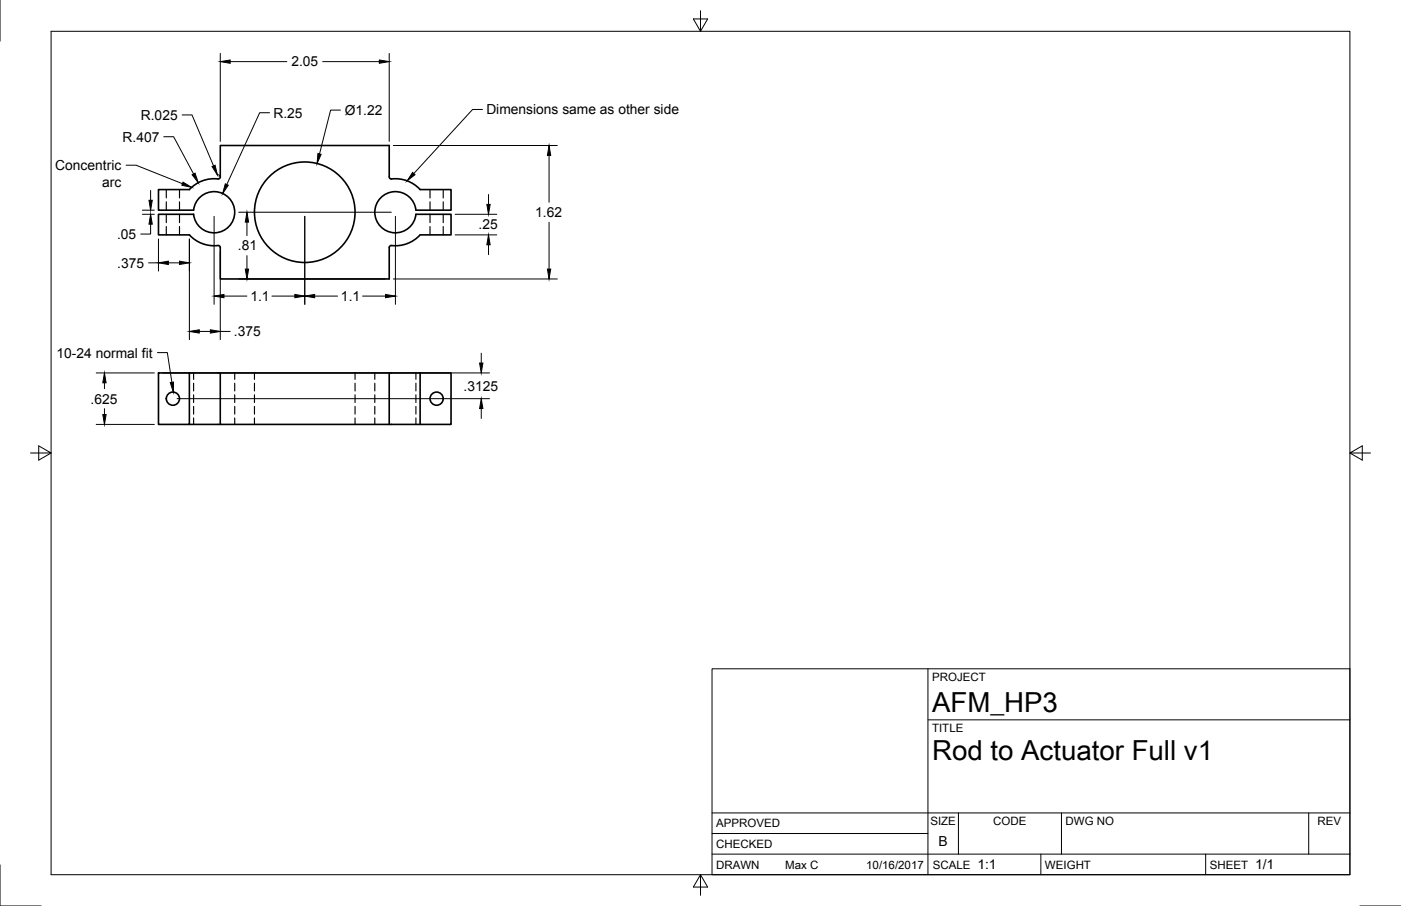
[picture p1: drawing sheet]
<svg xmlns="http://www.w3.org/2000/svg" width="432mm" height="279mm" viewBox="0 0 432 279" stroke-linecap="round" stroke-linejoin="round" font-family="sans-serif">
<!-- layer: Visible -->
<g fill="none" stroke="#000" stroke-width=".5">
<path d="M48.8 58.5h9.6a10.9 10.9 0 0 1 9.1-3.4l.4-.5v-9.7h52.1v9.7l.3 .5a10.9 10.9 0 0 1 9.2 3.4h9.5v6.3h-10.8a6.3 6.3 0 0 0-9.7-4.7 6.3 6.3 0 0 0 0 10.7 6.3 6.3 0 0 0 9.7-4.7h10.8v6.3h-9.5a10.9 10.9 0 0 1-9.2 3.4l-.3 .5v9.7h-52.1v-9.7l-.4-.5a10.9 10.9 0 0 1-9.1-3.4h-9.6v-6.3h10.9a6.3 6.3 0 0 0 9.6 4.7 6.3 6.3 0 0 0 0-10.7 6.3 6.3 0 0 0-9.6 4.7h-10.9zM48.8 115h9.6v15.9h-9.6zM58.4 115h9.5v15.9h52.1M67.9 115h52.1M129.5 115h-9.5v15.9M129.5 115h9.5v15.9h-9.5zM58.4 130.9h9.5M120 130.9h9.5"/>
<circle cx="93.9" cy="65.5" r="15.5"/>
<circle cx="53.3" cy="122.9" r="2.03"/>
<circle cx="134.6" cy="122.9" r="2.03"/>
</g>
<!-- layer: Hidden -->
<g fill="none" stroke="#000" stroke-width=".35">
<path d="M51.3 58.5v2.5M55.3 58.5v2.5M132.5 58.5v2.5M136.6 58.5v2.5M51.3 62.2v2.6M51.3 66.1v2.6M51.3 69.9v2.5M55.3 62.2v2.6M55.3 66.1v2.6M55.3 69.9v2.5M132.5 62.2v2.6M132.5 66.1v2.6"/>
<path d="M132.5 69.9v2.5M136.6 62.2v2.6M136.6 66.1v2.6M136.6 69.9v2.5M59.7 115v2M59.7 118.2v2.4M72.3 115v2M72.3 118.2v2.4M78.4 115v2M78.4 118.2v2.4M109.4 115v2M109.4 118.2v2.4"/>
<path d="M115.5 115v2M115.5 118.2v2.4M128.2 115v2M128.2 118.2v2.4M59.7 121.8v2.3M59.7 125.3v2.4M59.7 128.9v2M72.3 121.8v2.3M72.3 125.3v2.4M72.3 128.9v2M78.4 121.8v2.3M78.4 125.3v2.4"/>
<path d="M78.4 128.9v2M109.4 121.8v2.3M109.4 125.3v2.4M109.4 128.9v2M115.5 121.8v2.3M115.5 125.3v2.4M115.5 128.9v2M128.2 121.8v2.3M128.2 125.3v2.4M128.2 128.9v2"/>
</g>
<!-- layer: Border -->
<path d="M0 0v12.7M15.7 9.7h400.4v260h-400.4zM215.9 3.3v6.4l-2.2-3.9h4.4l-2.2 3.9M9.4 139.7h6.3l-3.8-2.2v4.4l3.8-2.2M416.1 139.7l3.8 2.2v-4.4l-3.8 2.2h6.3M0 266.7v12.7h12.7M215.9 269.7l2.2 3.9h-4.4l2.2-3.9v6.4M419.1 279.4h12.7" fill="none" stroke="#000" stroke-width=".31"/>
<!-- layer: Titleblock -->
<path d="M219.5 206.2h196.6v63.5h-196.6zM286 206.2v63.5M286 222h130.1M219.5 257h66.5M219.5 250.7h196.6M295.4 250.7v12.7M327.2 250.7v12.7M403.4 250.7v12.7M219.5 263.4h196.6M320.8 263.4v6.3M371.6 263.4v6.3" fill="none" stroke="#000" stroke-width=".31"/>
<!-- layer: Dimensions -->
<g fill="none" stroke="#000" stroke-width=".31">
<path d="M67.9 16.5v27.1M70.9 19h17.5M99.4 19h17.5M120 16.5v27.1M56.1 35.4h3.1l6.6 15.8M83.1 34.8h-3.1l-10.1 22.1M104.9 34h-3l-3.4 13.5M46.4 58.7v3.1M50.5 42.2h3l6.2 11.5M67 54h.6l.3 .6M121.2 44.9h50.6M150.6 60v3"/>
<path d="M169.2 47.9v14.5M43.9 64.8h3.7M43.9 66.1h3.7M46.4 69.1v3.1h-3M48.8 73.7v9.9M58.4 73.7v31.1M66 66.7v27.2M67.9 77.6v27.2M73.6 65.5h47M76.1 68.5v4.2M76.1 78.8v4.2M93.9 66.7v27.2"/>
<path d="M121.9 66.7v27.2M140.3 66.1h12.8M140.3 72.4h12.8M150.6 75.5v3M169.2 68.5v14.5M45.8 81.1h3M51.9 81.1h3.4M69 91.3h7.1M73.6 86h45.1M83.8 91.3h7.1M97 91.3h7M111.8 91.3h7"/>
<path d="M121.2 86h50.6M29.7 115h17.9M32.2 118.1v1.8M50.1 115h100.8M61.4 102.2h3.4M67.9 102.2h3M148.3 108.9v3.1M29.7 130.9h17.9M32.2 126v1.8M54.6 122.9h96.3M148.3 126v3"/>
</g>
<g fill="#000" stroke="#000" stroke-width=".31">
<path d="M67.9 19l3-.5v1zM116.9 18.5l3.1 .5-3.1 .5zM59.2 53.9l.9-.5 1 2.9zM65.4 51.4l.9-.4 .7 3zM69.4 56.7l1 .4-1.8 2.6zM98 47.3l1 .3-1.3 2.8zM169.2 44.9l.5 3h-1zM45.9 61.8h1l-.5 3zM46.4 66.1l.5 3h-1zM76.1 65.5l.5 3h-1zM150.6 72.4l.5 3.1h-1zM150.1 63h1l-.5 3.1z"/>
<path d="M48.8 81.1l3.1-.6v1.1zM55.3 80.5l3.1 .6-3.1 .5zM66 91.3l3-.5v1zM75.6 83h1l-.5 3zM90.9 90.8l3 .5-3 .5zM93.9 91.3l3.1-.5v1zM118.8 90.8l3.1 .5-3.1 .5zM168.7 83h1l-.5 3zM32.2 115l.5 3.1h-1zM58.4 102.2l3-.5v1zM64.8 101.7l3.1 .5-3.1 .5zM147.8 112h1l-.5 3z"/>
<path d="M31.7 127.8h1l-.5 3.1zM148.3 122.9l.5 3.1h-1z"/>
</g>
<!-- layer: Annotations -->
<path d="M56.4 56.2l2.7 1.6-3.1-.7zM127.2 53.2l.7 .7-2.4 1.9zM52.5 118l1-.2-.1 3.1z" fill="#000" stroke="#000" stroke-width=".31"/>
<path d="M148.7 33.8h-3l-18.2 19.7M38.9 50.9h3l14.3 5.7M48.5 108.7h3.1l1.4 9.2" fill="none" stroke="#000" stroke-width=".31"/>
<g font-size="8.5">
<text x="287.3" y="219.5">AFM_HP3</text>
<text x="287.3" y="234.4">Rod to Actuator Full v1</text>
</g>
<g font-size="4.3">
<text x="89.8" y="20.5">2.05</text>
<text x="106.3" y="35.4">Ø1.22</text>
<text x="149.9" y="35.3">Dimensions same as other side</text>
<text x="43.4" y="36.9">R.025</text>
<text x="84.3" y="36.3">R.25</text>
<text x="37.8" y="43.7">R.407</text>
<text x="17" y="52.5">Concentric</text>
<text x="31.5" y="57.6">arc</text>
<text x="147.5" y="70.8">.25</text>
<text x="165" y="66.9">1.62</text>
<text x="36.1" y="73.7">.05</text>
<text x="73.4" y="77.2">.81</text>
<text x="36.2" y="82.6">.375</text>
<text x="77.2" y="92.8">1.1</text>
<text x="105.1" y="92.8">1.1</text>
<text x="72.1" y="103.7">.375</text>
<text x="17.5" y="110.3">10-24 normal fit</text>
<text x="27.9" y="124.4">.625</text>
<text x="142.9" y="120.5">.3125</text>
<text x="289.3" y="261">B</text>
<text x="301.2" y="268.1">1:1</text>
<text x="386.8" y="268.1">1/1</text>
</g>
<g font-size="3.5">
<text x="287.3" y="210.1">PROJECT</text>
<text x="287.3" y="225.8">TITLE</text>
<text x="220.7" y="255.1">APPROVED</text>
<text x="286.8" y="254.5">SIZE</text>
<text x="306.2" y="254.5">CODE</text>
<text x="328.4" y="254.5">DWG NO</text>
<text x="406.1" y="254.5">REV</text>
<text x="220.7" y="261.5">CHECKED</text>
<text x="220.7" y="267.8">DRAWN</text>
<text x="242" y="267.8">Max C</text>
<text x="267" y="267.8">10/16/2017</text>
<text x="287.5" y="267.8">SCALE</text>
<text x="322.1" y="267.8">WEIGHT</text>
<text x="372.9" y="267.8">SHEET</text>
</g>
</svg>
